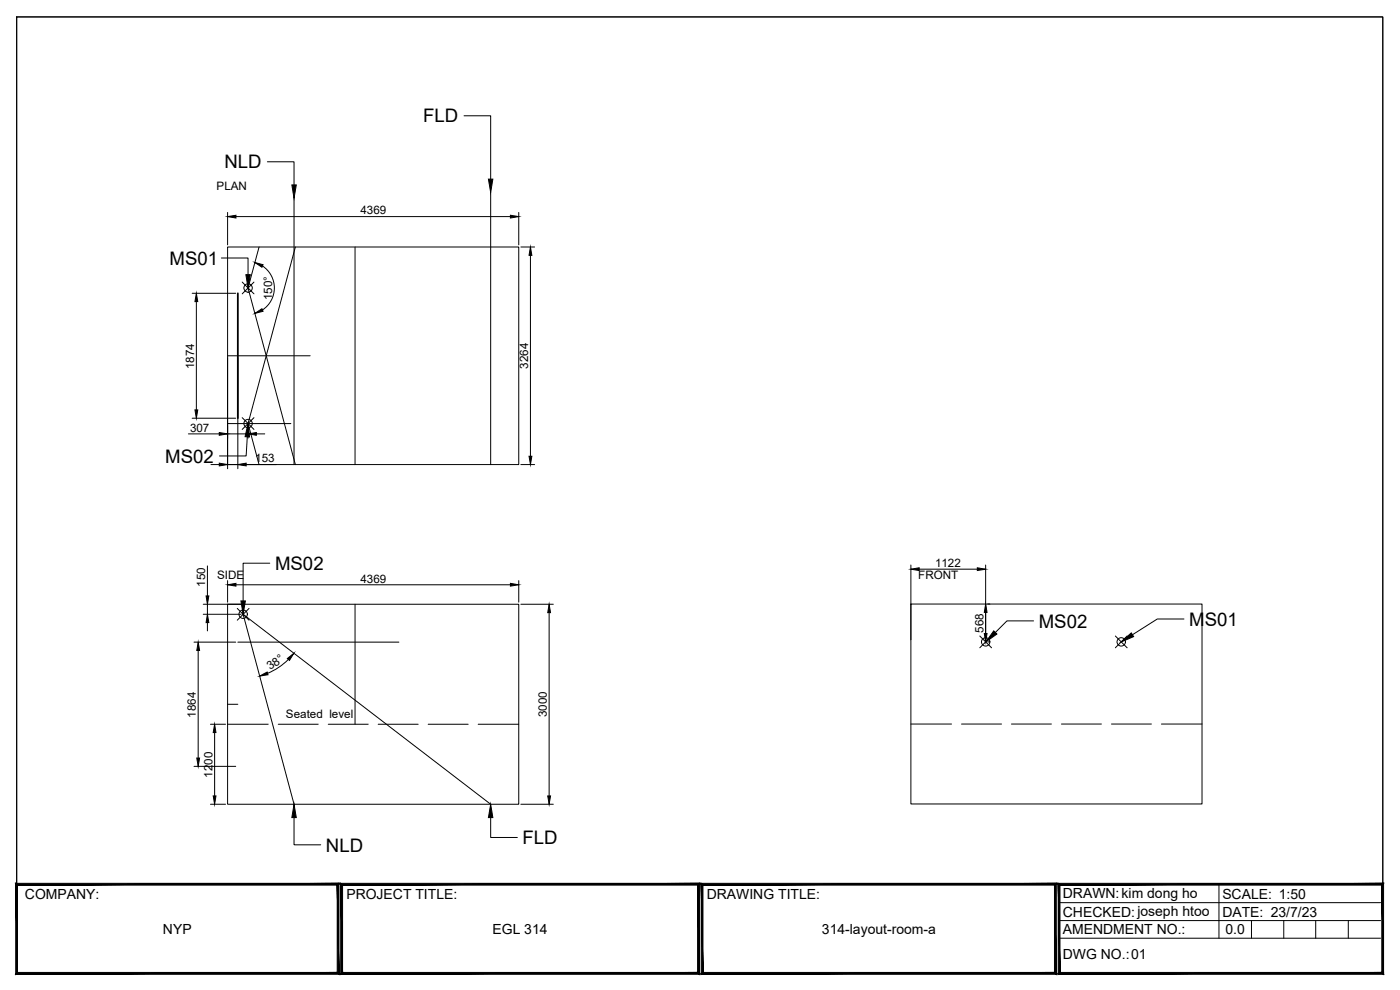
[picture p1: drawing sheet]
<svg xmlns="http://www.w3.org/2000/svg" width="420mm" height="297mm" viewBox="0 0 420 297" stroke-linecap="round" stroke-linejoin="round" font-family="sans-serif">
<!-- layer: 0 -->
<g fill="none" stroke="#000" stroke-width=".3">
<path d="M5 5.1h410v286.9h-410zM5 5.1h410v260.2h-410zM68.3 74.1h87.4v65.3h-87.4zM68.3 63.7v9.8M70.8 65h82.4M106.6 74.1v65.3M155.7 63.7v9.8M156.3 74.1h4.1M159.2 76.6v60.3M57.7 88h13M58.9 90.5v32.5M68.3 106.8h24.8"/>
<path d="M68.3 107.4v33.2M71.4 107.4v33.2M56.5 130.2h9.3M57.7 125.5h13M63.3 139.4h2.5M68.3 139.4h3.1M68.3 127.1h19M68.3 130.2h6.1M73.9 139.4h9M74.4 127.7v3.8M76.9 130.2h2.6M156.3 139.4h4.1"/>
<path d="M62.3 169.8v9M68.3 174.2v6.5M70.8 175.5h82.4M155.7 174.2v6.5M58.2 192.7h12.5M59.5 195.2v32.2M61 181.3h11.3M61 184.3h11.3M62.3 181.3v3M62.3 186.8v2.5M68.3 181.3h87.4v60h-87.4zM71.4 192.7h48.3"/>
<path d="M73 181.3v3M106.6 181.3v36M156.3 181.3h9.8M164.8 183.8v55M273.4 181.2h87.3v60h-87.3zM63.2 217.3h4.5M64.4 219.8v19M68.3 211.3h3.1M68.3 217.3h12.2M83.5 217.3h12M98.5 217.3h12M113.5 217.3h12"/>
<path d="M128.5 217.3h12M143.5 217.3h12.2M273.4 217.2h12.2M288.6 217.2h12M303.6 217.2h12M318.6 217.2h12M333.6 217.2h12M348.6 217.2h12.1M58.2 229.9h12.5M63.2 241.3h4.5M156.3 241.3h9.8"/>
</g>
<path d="M71.4 88v37.5" fill="none" stroke="#000" stroke-width=".53"/>
<!-- layer: Audio -->
<g fill="none" stroke="#000" stroke-width=".3">
<path d="M139.3 34.7h8v19M80.2 48.5h8v7M88.2 59.5v79.9M147.3 57.7v81.7M66.4 77.4h8v5M77.7 74.1l-3.3 12.3 14.2 53M78.8 79.8a7.9 7.9 0 0 1 0 13.2M88.6 74.1l-14.2 53 3.3 12.3M72.7 84.6l3.5 3.6M76.2 84.6l-3.5 3.6M72.7 125.3l3.5 3.5M74.2 131.1l-.3 5.7h-8"/>
<path d="M76.2 125.3l-3.5 3.5M81 169h-8v11.3M273.4 169.5v22.5M275.9 170.8h17.4M295.8 169.5v22.5M71.2 182.5l3.5 3.6M74.7 182.5l-3.5 3.6M86.5 197.9a19.2 19.2 0 0 1-6.2 4.1M294 190.8l3.6 3.6M296.4 192.6h.7M296.4 181.2h.7M297.6 190.8l-3.6 3.6"/>
<path d="M310.2 186.3h-8l-3.5 3.5M334.7 190.8l3.6 3.6M338.3 190.8l-3.6 3.6M355.3 185.7h-8l-7.4 4.7M88.2 245.3v8.2h8M88.2 241.3l-15.2-57 74.3 57M147.3 245.3v6h8"/>
<circle cx="74.5" cy="86.4" r="1.26"/>
<circle cx="74.5" cy="127.1" r="1.26"/>
<circle cx="73" cy="184.3" r="1.26"/>
<circle cx="295.8" cy="192.6" r="1.26"/>
<circle cx="336.5" cy="192.6" r="1.26"/>
</g>
<!-- layer: 0 -->
<g fill="#000" stroke="#000" stroke-width=".3">
<path d="M68.3 65l2.5-.4v.8zM153.2 64.6l2.5 .4-2.5 .4zM159.2 74.1l.4 2.5h-.8zM58.9 88l.5 2.5h-.9zM58.5 123h.9l-.5 2.5zM65.8 129.8l2.5 .4-2.5 .4zM65.8 139l2.5 .4-2.5 .4zM71.4 139.4l2.5-.4v.8zM74.4 130.2l2.5-.4v.8zM158.8 136.9h.8l-.4 2.5zM61.8 178.8h.9l-.4 2.5zM68.3 175.5l2.5-.5v.9z"/>
<path d="M153.2 175l2.5 .5-2.5 .4zM59.5 192.7l.4 2.5h-.8zM62.3 184.3l.4 2.5h-.9zM164.8 181.3l.4 2.5h-.8zM64.4 217.3l.4 2.5h-.8zM59.1 227.4h.8l-.4 2.5zM64 238.8h.8l-.4 2.5zM164.4 238.8h.8l-.4 2.5z"/>
</g>
<!-- layer: Audio -->
<g fill="#000" stroke="#000" stroke-width=".3">
<path d="M87.6 55.5h1.3l-.7 4zM146.6 53.7h1.3l-.6 4zM73.8 82.4h1.3l-.7 4zM76.5 78.8l2.5 .6-.4 .8zM76.5 94l2.1-1.4 .4 .8zM74.4 127.1l.5 4-1.3-.1zM273.4 170.8l2.5-.4v.8zM293.3 170.4l2.5 .4-2.5 .4zM72.3 180.3h1.3l-.6 4zM86.2 197.6l2-1.6-1.3 2.1zM295.4 190.1h.8l-.4 2.5zM295.8 181.2l.4 2.5h-.8z"/>
<path d="M298.2 189.3l1 .9-3.3 2.4zM336.5 192.6l3-2.7 .7 1.1zM77.9 202.8l2.3-1.2 .2 .8zM88.2 241.3l.7 4h-1.3zM147.3 241.3l.6 4h-1.3z"/>
</g>
<!-- layer: TITLE -->
<g fill="#000" stroke="#000" stroke-width=".3">
<path d="M102.3 265l.5 .6 107.1-.6zM102.8 265.6l107.1-.6-.5 .6zM209.4 265.6l.5 26.7v-27.3zM209.4 265.6l.5 26.7-.5-.5zM102.3 292.3h107.6l-.5-.5zM102.3 292.3l.5-.5h106.6zM102.3 265v27.3l.5-.5zM102.3 265l.5 .6v26.2z"/>
<path d="M210.4 265l.6 .6 106-.6zM211 265.6l106-.6-.5 .6zM316.5 265.6l.5 26.7v-27.3zM316.5 265.6l.5 26.7-.5-.5zM210.4 292.3h106.6l-.5-.5zM211 291.8h105.5l-106.1 .5zM210.4 265v27.3l.6-.5zM210.4 265l.6 .6v26.2z"/>
<path d="M317.6 265l.5 .6 97.1-.6zM318.1 265.6l97.1-.6-.5 .6zM415.2 265l-.5 .6 .5 26.7zM414.7 265.6l.5 26.7-.5-.5zM317.6 292.3h97.6l-.5-.5zM318.1 291.8h96.6l-97.1 .5zM317.6 265v27.3l.5-.5zM317.6 265l.5 .6v26.2z"/>
<path d="M4.7 265v27.3l.5-.5zM4.7 265l.5 .6v26.2zM4.7 265l.5 .6 96.5-.6zM5.2 265.6l96.5-.6-.5 .6zM101.7 265l-.5 .6 .5 26.7zM101.2 265.6l.5 26.7-.5-.5zM4.7 292.3h97l-.5-.5zM5.2 291.8h96l-96.5 .5z"/>
</g>
<path d="M317.9 270.8h96.4M317.9 276.2h96.4M365.8 265.3v16.2M375.6 276.2v5.3M385.3 276.2v5.3M394.9 276.2v5.3M404.6 276.2v5.3M317.9 281.5h96.4" fill="none" stroke="#000" stroke-width=".3"/>
<g font-size="5.6">
<text x="127" y="36.7">FLD</text>
<text x="67.4" y="50.5">NLD</text>
<text x="50.9" y="79.4">MS01</text>
<text x="49.6" y="138.8">MS02</text>
<text x="82.5" y="171">MS02</text>
<text x="311.8" y="188.3">MS02</text>
<text x="356.9" y="187.8">MS01</text>
<text x="97.8" y="255.5">NLD</text>
<text x="156.8" y="253.3">FLD</text>
</g>
<g font-size="4.2">
<text x="7.5" y="269.7">COMPANY:</text>
<text x="103.9" y="269.7">PROJECT TITLE:</text>
<text x="212.1" y="269.7">DRAWING TITLE:</text>
<text x="319" y="269.6">DRAWN:kim dong ho</text>
<text x="366.8" y="269.8">SCALE: 1:50</text>
<text x="319" y="275">CHECKED:joseph htoo</text>
<text x="366.8" y="275.2">DATE: 23/7/23</text>
<text x="48.9" y="280.2">NYP</text>
<text x="147.8" y="280.2">EGL 314</text>
<text x="246.7" y="280.2">314-layout-room-a</text>
<text x="319" y="280.4">AMENDMENT NO.:</text>
<text x="367.8" y="280.4">0.0</text>
<text x="319" y="287.9">DWG NO.:01</text>
</g>
<g font-size="3.5">
<text x="65" y="57.1">PLAN</text>
<text x="108.2" y="64.3">4369</text>
<text x="81.7" y="90.1" transform="rotate(-90 81.7 90.1)">150°</text>
<text x="58.3" y="110.7" transform="rotate(-90 58.3 110.7)">1874</text>
<text x="158.5" y="110.6" transform="rotate(-90 158.5 110.6)">3264</text>
<text x="57" y="129.5">307</text>
<text x="76.6" y="138.7">153</text>
<text x="65.2" y="173.6">SIDE</text>
<text x="275.6" y="173.7">FRONT</text>
<text x="280.6" y="170.1">1122</text>
<text x="61.6" y="176.1" transform="rotate(-90 61.6 176.1)">150</text>
<text x="108.2" y="174.8">4369</text>
<text x="295.1" y="189.8" transform="rotate(-90 295.1 189.8)">568</text>
<text x="81.1" y="201.2" transform="rotate(-34 81.1 201.2)">38°</text>
<text x="58.8" y="215.3" transform="rotate(-90 58.8 215.3)">1864</text>
<text x="85.8" y="215.5">Seated level</text>
<text x="164.1" y="215.2" transform="rotate(-90 164.1 215.2)">3000</text>
<text x="63.7" y="233.3" transform="rotate(-90 63.7 233.3)">1200</text>
</g>
</svg>
